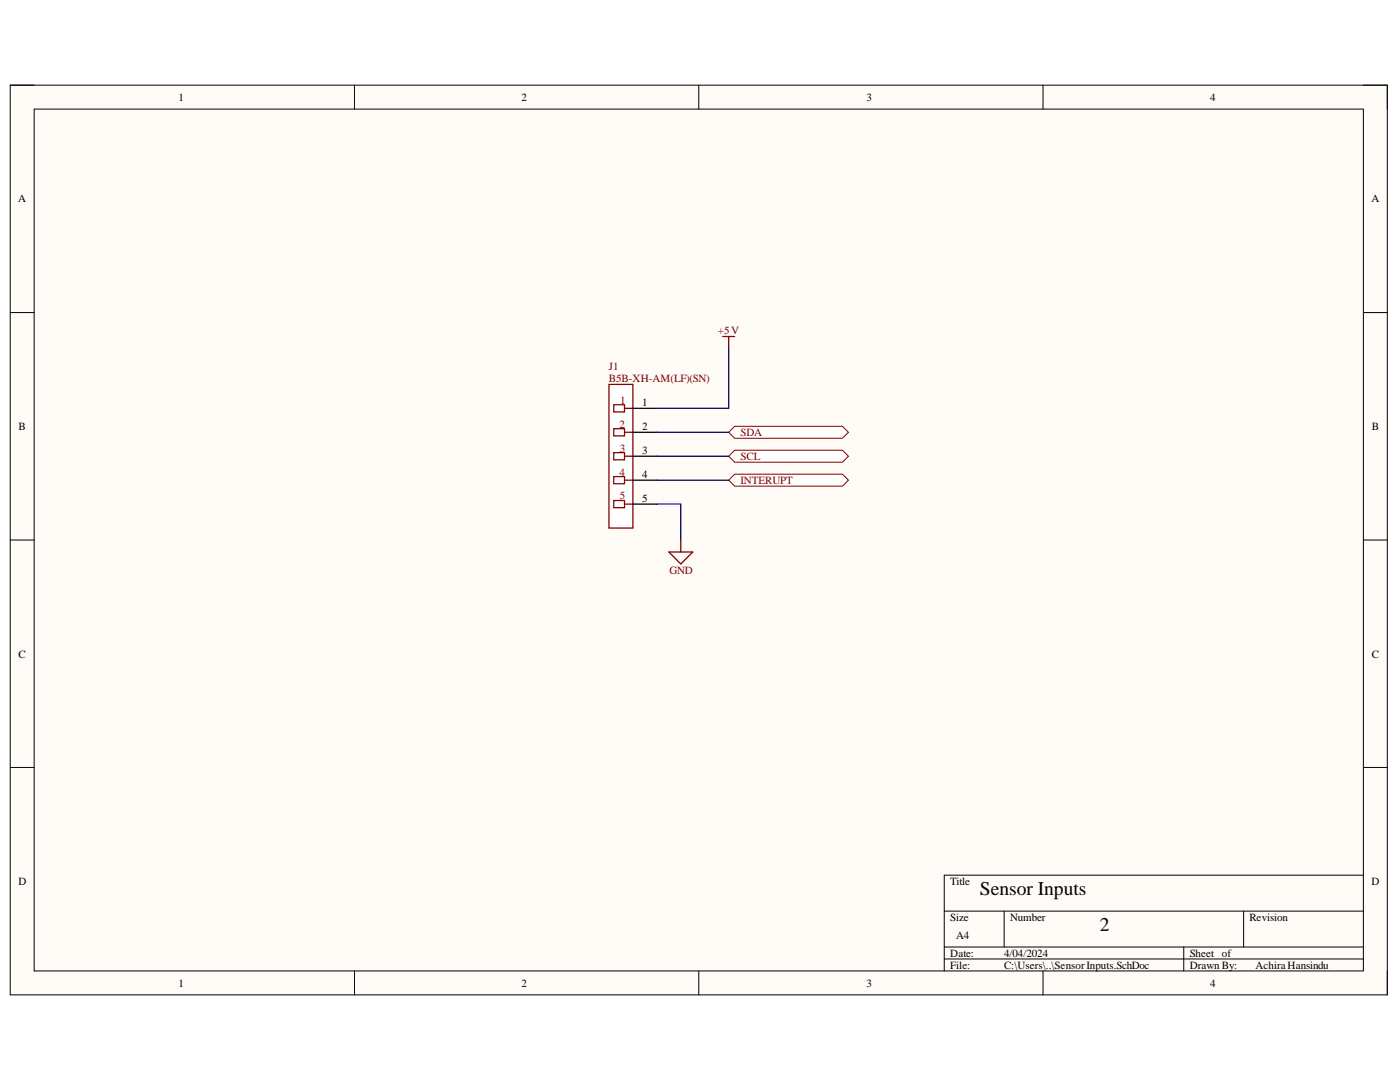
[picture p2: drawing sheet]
<svg xmlns="http://www.w3.org/2000/svg" width="279mm" height="216mm" viewBox="0 0 279 216" stroke-linecap="round" stroke-linejoin="round" font-family="sans-serif">
<path d="M2 17h274.9v181.5h-274.9z" fill-rule="evenodd" fill="#fffcf8"/>
<path d="M2 17h274.9v181.5h-274.9z" fill="none" stroke="#000" stroke-width=".2"/>
<path d="M6.8 21.8h265.3v171.9h-265.3z" fill-rule="evenodd" fill="#fffcf8"/>
<g fill="none" stroke="#000" stroke-width=".2">
<path d="M2 17h4.8M70.7 17v4.8M139.5 17v4.8M208.2 17v4.8M272.1 17h4.8v4.8M6.8 21.8h265.3v171.9h-265.3zM2 62.4h4.8M272.1 62.4h4.8M2 107.8h4.8M272.1 107.8h4.8M2 153.1h4.8M272.1 153.1h4.8"/>
<path d="M272.1 174.6h-83.7v19.1M70.7 193.7v4.8M139.5 193.7v4.8M188.4 181.8h83.7M188.4 189h83.7M188.4 191.4h83.7M200.4 181.8v7.2M208.2 193.7v4.8M236.2 189v4.7M248.2 181.8v7.2M276.9 193.7v4.8"/>
</g>
<path d="M121.5 76.7h4.8v28.7h-4.8z" fill-rule="evenodd" fill="#fff"/>
<path d="M121.5 76.7h4.8v28.7h-4.8z" fill="none" stroke="#800000" stroke-width=".25"/>
<path d="M122.5 80.8h2.1v1.4h-2.1z" fill-rule="evenodd" fill="#fff"/>
<path d="M122.5 80.8h2.1v1.4h-2.1zM124.6 81.5h1.7" fill="none" stroke="#800000" stroke-width=".25"/>
<path d="M122.5 85.5h2.1v1.5h-2.1z" fill-rule="evenodd" fill="#fff"/>
<path d="M122.5 85.5h2.1v1.5h-2.1zM124.6 86.3h1.7" fill="none" stroke="#800000" stroke-width=".25"/>
<path d="M122.5 90.3h2.1v1.5h-2.1z" fill-rule="evenodd" fill="#fff"/>
<path d="M122.5 90.3h2.1v1.5h-2.1zM124.6 91h1.7" fill="none" stroke="#800000" stroke-width=".25"/>
<path d="M122.5 95.1h2.1v1.4h-2.1z" fill-rule="evenodd" fill="#fff"/>
<path d="M122.5 95.1h2.1v1.4h-2.1zM124.6 95.8h1.7" fill="none" stroke="#800000" stroke-width=".25"/>
<path d="M122.5 99.9h2.1v1.4h-2.1z" fill-rule="evenodd" fill="#fff"/>
<path d="M144.2 67.1h2.4M145.4 67.1v2.4M122.5 99.9h2.1v1.4h-2.1zM124.6 100.6h1.7" fill="none" stroke="#800000" stroke-width=".25"/>
<path d="M126.3 81.5h4.8M126.3 86.3h4.8M126.3 91h4.8M126.3 95.8h4.8M126.3 100.6h4.8" fill="none" stroke="#000" stroke-width=".25"/>
<path d="M145.4 69.5v12h-14.3" fill="none" stroke="#000080" stroke-width=".25"/>
<path d="M145.4 86.3l1.2-1.2h21.5l1.2 1.2-1.2 1.2h-21.5z" fill-rule="evenodd" fill="#fff"/>
<path d="M145.4 86.3l1.2-1.2h21.5l1.2 1.2-1.2 1.2h-21.5z" fill="none" stroke="#800000" stroke-width=".2"/>
<path d="M145.4 91l1.2-1.2h21.5l1.2 1.2-1.2 1.2h-21.5z" fill-rule="evenodd" fill="#fff"/>
<path d="M145.4 91l1.2-1.2h21.5l1.2 1.2-1.2 1.2h-21.5z" fill="none" stroke="#800000" stroke-width=".2"/>
<path d="M145.4 95.8l1.2-1.2h21.5l1.2 1.2-1.2 1.2h-21.5z" fill-rule="evenodd" fill="#fff"/>
<path d="M145.4 95.8l1.2-1.2h21.5l1.2 1.2-1.2 1.2h-21.5z" fill="none" stroke="#800000" stroke-width=".2"/>
<path d="M131.1 86.3h14.3M131.1 91h14.3M131.1 95.8h14.3M131.1 100.6h4.8v7.2" fill="none" stroke="#000080" stroke-width=".25"/>
<path d="M133.5 110.1h4.8l-2.4 2.4zM135.9 107.8v2.3" fill="none" stroke="#800000" stroke-width=".25"/>
<g font-size="3.9">
<text x="195.6" y="178.6">Sensor Inputs</text>
<text x="219.5" y="185.8">2</text>
</g>
<g font-size="2.2">
<text x="35.6" y="20.1">1</text>
<text x="104.1" y="20.1">2</text>
<text x="172.9" y="20.1">3</text>
<text x="241.5" y="20.1">4</text>
<text x="3.6" y="40.4">A</text>
<text x="273.7" y="40.4">A</text>
<text x="128.2" y="81.1">1</text>
<text x="3.7" y="85.8">B</text>
<text x="128.2" y="85.8">2</text>
<text x="273.8" y="85.8">B</text>
<text x="128.2" y="90.6">3</text>
<text x="128.2" y="95.4">4</text>
<text x="128.2" y="100.1">5</text>
<text x="3.7" y="131.2">C</text>
<text x="273.8" y="131.2">C</text>
<text x="3.7" y="176.6">D</text>
<text x="189.7" y="176.6">Title</text>
<text x="273.7" y="176.6">D</text>
<text x="189.7" y="183.7">Size</text>
<text x="201.6" y="183.7">Number</text>
<text x="249.3" y="183.7">Revision</text>
<text x="189.7" y="190.9">Date:</text>
<text x="190.8" y="187.4">A4</text>
<text x="200.4" y="190.9">4/04/2024</text>
<text x="237.4" y="190.9">Sheet of</text>
<text x="35.6" y="196.9">1</text>
<text x="104.1" y="196.9">2</text>
<text x="172.9" y="196.9">3</text>
<text x="189.7" y="193.3">File:</text>
<text x="200.4" y="193.3">C:\Users\..\SensorInputs.SchDoc</text>
<text x="237.4" y="193.3">Drawn By:</text>
<text x="241.5" y="196.9">4</text>
<text x="250.5" y="193.3">Achira Hansindu</text>
</g>
<g font-size="2.2" fill="#800000">
<text x="143.2" y="66.7">+5V</text>
<text x="121.5" y="73.9">J1</text>
<text x="121.5" y="76.2">B5B-XH-AM(LF)(SN)</text>
<text x="123.8" y="80.5">1</text>
<text x="123.6" y="85.4">2</text>
<text x="147.8" y="87.1">SDA</text>
<text x="123.6" y="94.9">4</text>
<text x="123.7" y="90.1">3</text>
<text x="147.8" y="91.8">SCL</text>
<text x="123.7" y="99.6">5</text>
<text x="147.8" y="96.6">INTERUPT</text>
<text x="133.6" y="114.5">GND</text>
</g>
</svg>
